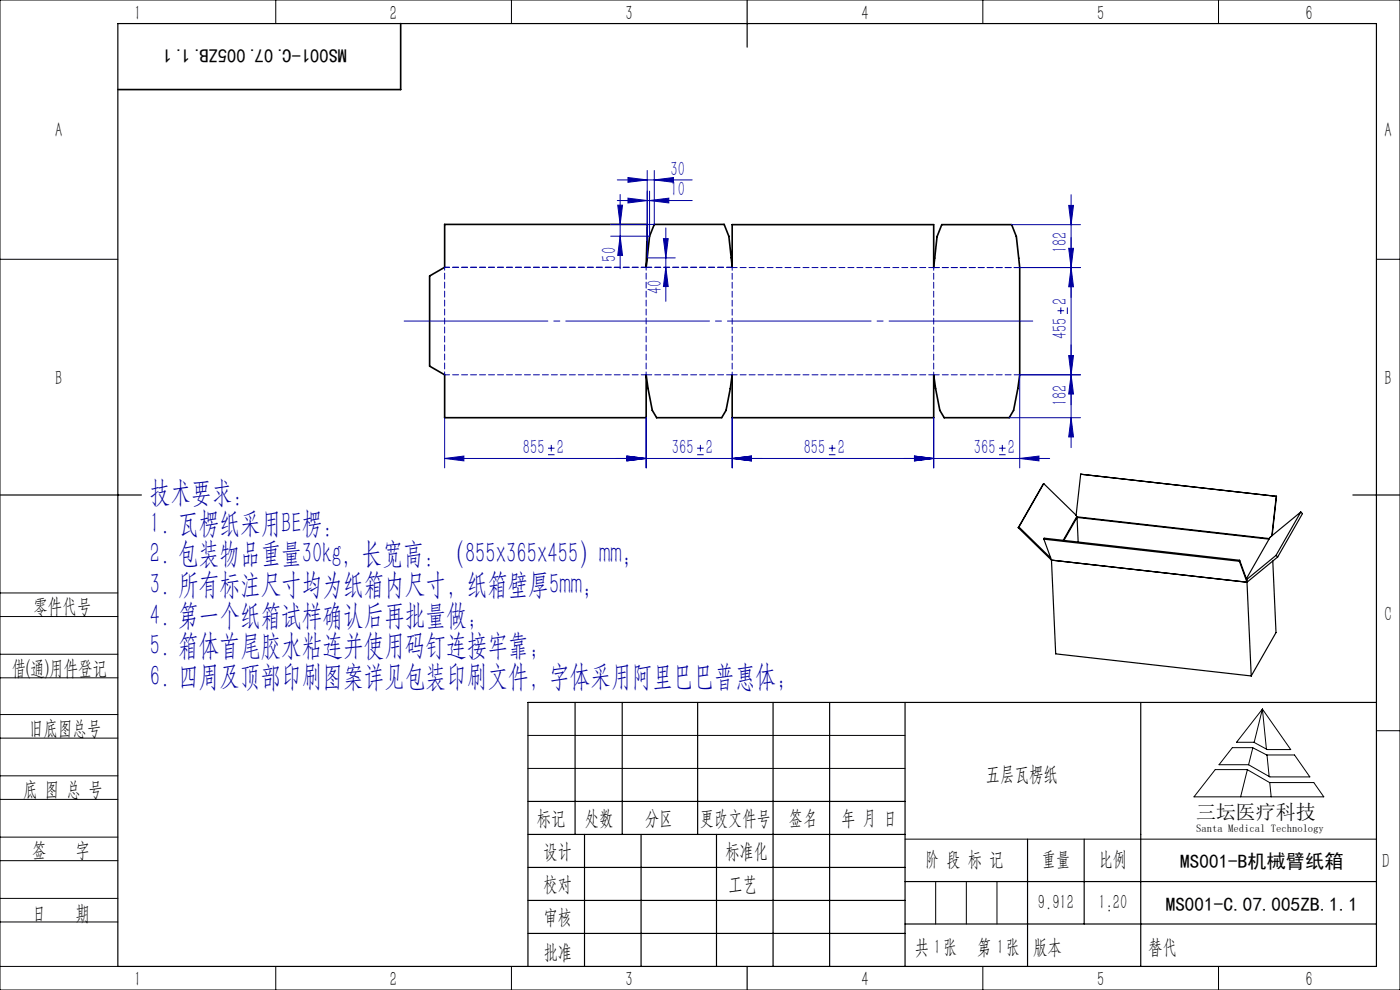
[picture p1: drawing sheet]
<svg xmlns="http://www.w3.org/2000/svg" width="297mm" height="210mm" viewBox="0 0 297 210" stroke-linecap="round" stroke-linejoin="round" font-family="sans-serif">
<g fill="none" stroke="#0000a0" stroke-width=".21">
<path d="M131 38.2h15.8M133.2 37.7l4.1 .5-4.1 .5zM137.3 36.2v18.5h5.9M138.8 38.2l4.1-.5v1zM138.8 36.2v11.4h-9.2M131 42.5h15.8M131.1 43.5h1l-.5 4.1zM131.6 50.1l.5 4.1h-1zM131.6 41.3v15.7M133.2 42l4.1 .5-4.1 .5zM137.8 42.5l4.1-.5v1zM137.8 40.5v9.6h-8.2"/>
<path d="M140.7 50.6h1.1l-.6 4.1zM141.2 56.7l.6 4.1h-1.1zM141.2 48.4v15.5M214.6 47.7h14.6M216.3 56.8h12.9M226.7 43.6h1l-.5 4.1zM226.7 52.7h1l-.5 4.1zM227.2 56.8l.5 4h-1zM227.2 41.3v53.7M224.4 65.9h1.3M225 65.2v1.4M226.4 65.2v1.4"/>
<path d="M226.7 75.4h1l-.5 4.1zM227.2 79.5l.5 4.1h-1zM229.2 79.5h-12.9v19.8M94.3 97.3l4.1-.6v1.1zM94.3 88.6v10.7M94.3 97.3h128.4M116.3 96.5h1.3M116.3 95.1h1.3M116.9 94.4v1.4M133 96.7l4.1 .6-4.1 .5zM137.1 88.6v10.7M147.9 96.5h1.4"/>
<path d="M147.9 95.1h1.4M148.6 94.4v1.4M155.3 97.3l4.1-.6v1.1zM155.3 88.6v10.7M175.8 96.5h1.4M175.8 95.1h1.4M176.5 94.4v1.4M194 96.7l4.1 .6-4.1 .5zM198.1 88.6v10.7M211.9 96.5h1.4M211.9 95.1h1.4M212.6 94.4v1.4"/>
<path d="M214.1 88.6h15.1M216.3 97.3l4.1-.6v1.1zM227.2 88.6l.5 4.1h-1z"/>
</g>
<g fill="none" stroke="#000" stroke-width=".21">
<path d="M0 0h297v210h-297zM58.5 0v5M108.5 0v5M208.5 0v5M258.5 0v5M0 55h25M292 55h5M0 138.8h25M0 125.8h25M0 130.8h25M0 143.8h25M0 156.6h25"/>
<path d="M0 151.6h25M112 156h80M261.4 158.6h4.3l3 1.5h5.9l3.3 4.7h-8.5l-4.5-2.6h-6.3zM265.8 158.6l-.9 3.6M267.8 150.4l6 8.6h-5l-2.8-1.5h-3.7zM267.8 150.4l-1.7 7.1M267.8 150.4l.9 8.5M292 155h5M0 169.6h25M0 164.6h25M0 177.6h25M112 163h80"/>
<path d="M192 178h100M257.8 163.2h6.8l4.7 2.8h9.4l2.1 3h-27.5zM264.6 163.3l-1.4 5.7M268.8 160.1l.4 4.6M269.4 166l.3 3M0 182.6h25M0 190.6h25M0 195.6h25M198.5 187v9M205 187v9M211.5 187v9M0 205h25"/>
<path d="M58.5 205v5M108.5 205v5M208.5 205v5M258.5 205v5"/>
</g>
<g fill="none" stroke="#000" stroke-width=".25">
<path d="M25 5h267v200h-267zM158.5 0v10M0 105h30M287 105h10M122 149v28M132 149v28M148 149v28M164 149v56M176 149v56M192 149v56M242 149v56M292 149h-180v56"/>
<path d="M112 170h80M112 177h80M124 177v28M136 177v28M152 177v28M218 178v27M230 178v18M112 184h80M112 191h80M112 198h80M192 187h100M192 196h100"/>
<path d="M158.5 205v5"/>
</g>
<path d="M85 5v14h-60M94.3 47.6h43l-.2 9.1 .7-6.6 1-2.5h14.8l1 2.5 .7 6.6v-9h42.8v9.1l.7-6.6 1-2.5h14.8l1 2.5 .7 6.6v22.7l-1.3 7.5-.9 1.6h-13.8l-.9-1.6-1.3-7.5v9.1h-42.8v-9.1l-1.3 7.5-.9 1.6h-13.8l-.9-1.6-1.3-7.5v9.1h-42.8v-9.1l-3.2-1.8v-19.2l3.2-1.8z" fill="none" stroke="#000" stroke-width=".35"/>
<path d="M94.3 56.7h42.8M155.3 56.8h42.8M94.3 79.5h42.8M155.3 79.5h42.8" fill="none" stroke="#0000a0" stroke-width=".21" stroke-dasharray="1.3 .6" stroke-dashoffset=".2"/>
<path d="M94.3 56.7v22.8M155.3 56.8v22.7M137.1 79.5v-22.8M198.1 79.5v-22.7" fill="none" stroke="#0000a0" stroke-width=".21" stroke-dasharray="1.3 .6" stroke-dashoffset=".7"/>
<path d="M137.1 56.7h18.2M198.1 56.8h18.2M137.1 79.5h18.2M198.1 79.5h18.2" fill="none" stroke="#0000a0" stroke-width=".21" stroke-dasharray="1.3 .6" stroke-dashoffset=".1"/>
<path d="M85.6 68.1h133.6" fill="none" stroke="#0000a0" stroke-width=".21" stroke-dasharray="30.5 1.3 1.3 1.3" stroke-dashoffset="-.1"/>
<g fill="#0000a0">
<path d="M138.8 38.2l4.1-.5v1zM133.2 37.7l4.1 .5-4.1 .5z"/>
<path d="M94.3 97.3l4.1-.6v1.1zM133 96.7l4.1 .6-4.1 .5zM133 96.7l4.1 .6-4.1 .5zM155.3 97.3l4.1-.6v1.1zM155.3 97.3l4.1-.6v1.1zM194 96.7l4.1 .6-4.1 .5zM194 96.7l4.1 .6-4.1 .5zM216.3 97.3l4.1-.6v1.1zM133.2 42l4.1 .5-4.1 .5zM137.8 42.5l4.1-.5v1z"/>
<path d="M227.2 79.5l.5 4.1h-1zM226.7 52.7h1l-.5 4.1z"/>
<path d="M131.6 50.1l.5 4.1h-1zM131.1 43.5h1l-.5 4.1z"/>
<path d="M140.7 50.6h1.1l-.6 4.1zM141.2 56.7l.6 4.1h-1.1zM226.7 43.6h1l-.5 4.1zM227.2 56.8l.5 4h-1zM226.7 75.4h1l-.5 4.1zM227.2 88.6l.5 4.1h-1z"/>
</g>
<g fill="none" stroke="#000" stroke-width=".25">
<path d="M216 111.9l7.1 6.9M216.2 111.8l6.7 6.6M216.2 111.8l-.2 .1M221.4 102.6l-5.2 9.2M221.4 102.6l6.9 6.7M221.4 102.6l-5.4 9.3M221.5 114.4l41.4 4.7M221.5 114.4v-.2l41.5 4.6M221.5 114.4l1.6 4.4M223.1 118.8l.9 19.9 41.4 4.7M223.1 118.8l41.4 4.7M228.4 109.6l40.9 4.6"/>
<path d="M228.5 109.8l-2.8 4.8M228.5 109.8l40.7 4.6M228.5 109.8l.2 5.2M229.3 100.6l-1 8.7 .1 .3-2.9 5M229.3 100.6l41.5 4.7M229.3 100.6h.1M262.9 119.1l1.6 4.4M263 118.8l-.1 .3M263 118.8l1.5 4.3v.4M270 119l.7 15.2-5.3 9.2M270.7 117.8l-6.2 5.1M270.7 117.8l.3 .4"/>
<path d="M270.8 105.3l-1 8.4M270.8 105.3l-.9 8.3M271 118.2l-6.5 5.3M276 108.6l.3 .4-5.3 9.2M276 108.6l-5.3 9.2M276 108.6l-6.6 5.4-5 8.8M264.5 123.5l.9 19.9"/>
</g>
<g font-size="6.3" fill="#0000a0">
<text x="31.8" y="106.4">技术要求：</text>
<text x="31.8" y="113">1. 瓦楞纸采用BE楞：</text>
<text x="31.8" y="119.5">2. 包装物品重量30kg，长宽高：（855x365x455）mm；</text>
<text x="31.8" y="126">3. 所有标注尺寸均为纸箱内尺寸，纸箱壁厚5mm；</text>
<text x="31.8" y="132.5">4. 第一个纸箱试样确认后再批量做；</text>
<text x="31.8" y="139">5. 箱体首尾胶水粘连并使用码钉连接牢靠；</text>
<text x="31.8" y="145.5">6. 四周及顶部印刷图案详见包装印刷文件，字体采用阿里巴巴普惠体；</text>
</g>
<g font-size="4.4">
<text x="28.5" y="4.1">1</text>
<text x="82.7" y="4.1">2</text>
<text x="132.7" y="4.1">3</text>
<text x="182.7" y="4.1">4</text>
<text x="232.7" y="4.1">5</text>
<text x="277" y="4.1">6</text>
<text x="11.7" y="29.1">A</text>
<text x="293.7" y="29.1">A</text>
<text x="11.7" y="81.6">B</text>
<text x="293.7" y="81.6">B</text>
<text x="7.1" y="130.1">零件代号</text>
<text x="293.7" y="131.6">C</text>
<text x="2.5" y="143.2">借(通)用件登记</text>
<text x="6.2" y="155.8">旧底图总号</text>
<text x="209.2" y="165.6">五层瓦楞纸</text>
<text x="4.9" y="168.9">底 图 总 号</text>
<text x="113.9" y="174.9">标记</text>
<text x="124.1" y="174.9">处数</text>
<text x="136.9" y="174.9">分区</text>
<text x="148.5" y="174.9">更改文件号</text>
<text x="167.4" y="174.9">签名</text>
<text x="178.5" y="174.9">年 月 日</text>
<text x="6.8" y="181.9">签</text>
<text x="16" y="181.9">字</text>
<text x="115.3" y="181.9">设计</text>
<text x="153.9" y="181.9">标准化</text>
<text x="196.3" y="183.7">阶 段 标 记</text>
<text x="221" y="183.7">重量</text>
<text x="233.1" y="183.7">比例</text>
<text x="293.2" y="184.1">D</text>
<text x="115.3" y="189">校对</text>
<text x="154.6" y="189">工艺</text>
<text x="6.8" y="195.2">日</text>
<text x="16" y="195.2">期</text>
<text x="115.4" y="196">审核</text>
<text x="220.2" y="192.7">9.912</text>
<text x="233" y="192.7">1:20</text>
<text x="115.3" y="203.4">批准</text>
<text x="194" y="202.4">共 张</text>
<text x="198.1" y="202.4">1</text>
<text x="207.3" y="202.4">第 张</text>
<text x="211.5" y="202.4">1</text>
<text x="219.1" y="202.4">版本</text>
<text x="28.5" y="209.1">1</text>
<text x="82.7" y="209.1">2</text>
<text x="132.7" y="209.1">3</text>
<text x="182.7" y="209.1">4</text>
<text x="232.7" y="209.1">5</text>
<text x="277" y="209.1">6</text>
</g>
<g font-size="4.4" fill="#0000a0">
<text x="142.2" y="41.7">10</text>
<text x="142.2" y="37.3">30</text>
<text x="226.3" y="53.8" transform="rotate(-90 226.3 53.8)">182</text>
<text x="130.7" y="55.5" transform="rotate(-90 130.7 55.5)">50</text>
<text x="140.4" y="62.4" transform="rotate(-90 140.4 62.4)">40</text>
<text x="226.4" y="64.7" transform="rotate(-90 226.4 64.7)">2</text>
<text x="226.4" y="71.9" transform="rotate(-90 226.4 71.9)">455</text>
<text x="226.3" y="86.2" transform="rotate(-90 226.3 86.2)">182</text>
<text x="110.9" y="96.4">855</text>
<text x="118.1" y="96.4">2</text>
<text x="142.6" y="96.4">365</text>
<text x="149.8" y="96.4">2</text>
<text x="170.5" y="96.4">855</text>
<text x="177.7" y="96.4">2</text>
<text x="206.6" y="96.4">365</text>
<text x="213.8" y="96.4">2</text>
</g>
<text font-size="4.4" fill="#010000" x="243.6" y="202.4">替代</text>
<text font-size="4.2" x="253.7" y="173.7">三坛医疗科技</text>
<g font-size="4.1">
<text x="73.6" y="10.4" transform="rotate(-180 73.6 10.4)">MS001-C.07.005ZB.1.1</text>
<text x="250.4" y="184">MS001-B机械臂纸箱</text>
<text x="247.3" y="193.1">MS001-C.07.005ZB.1.1</text>
</g>
<text font-size="2.3" x="253.7" y="176.6">Santa Medical Technology</text>
</svg>
